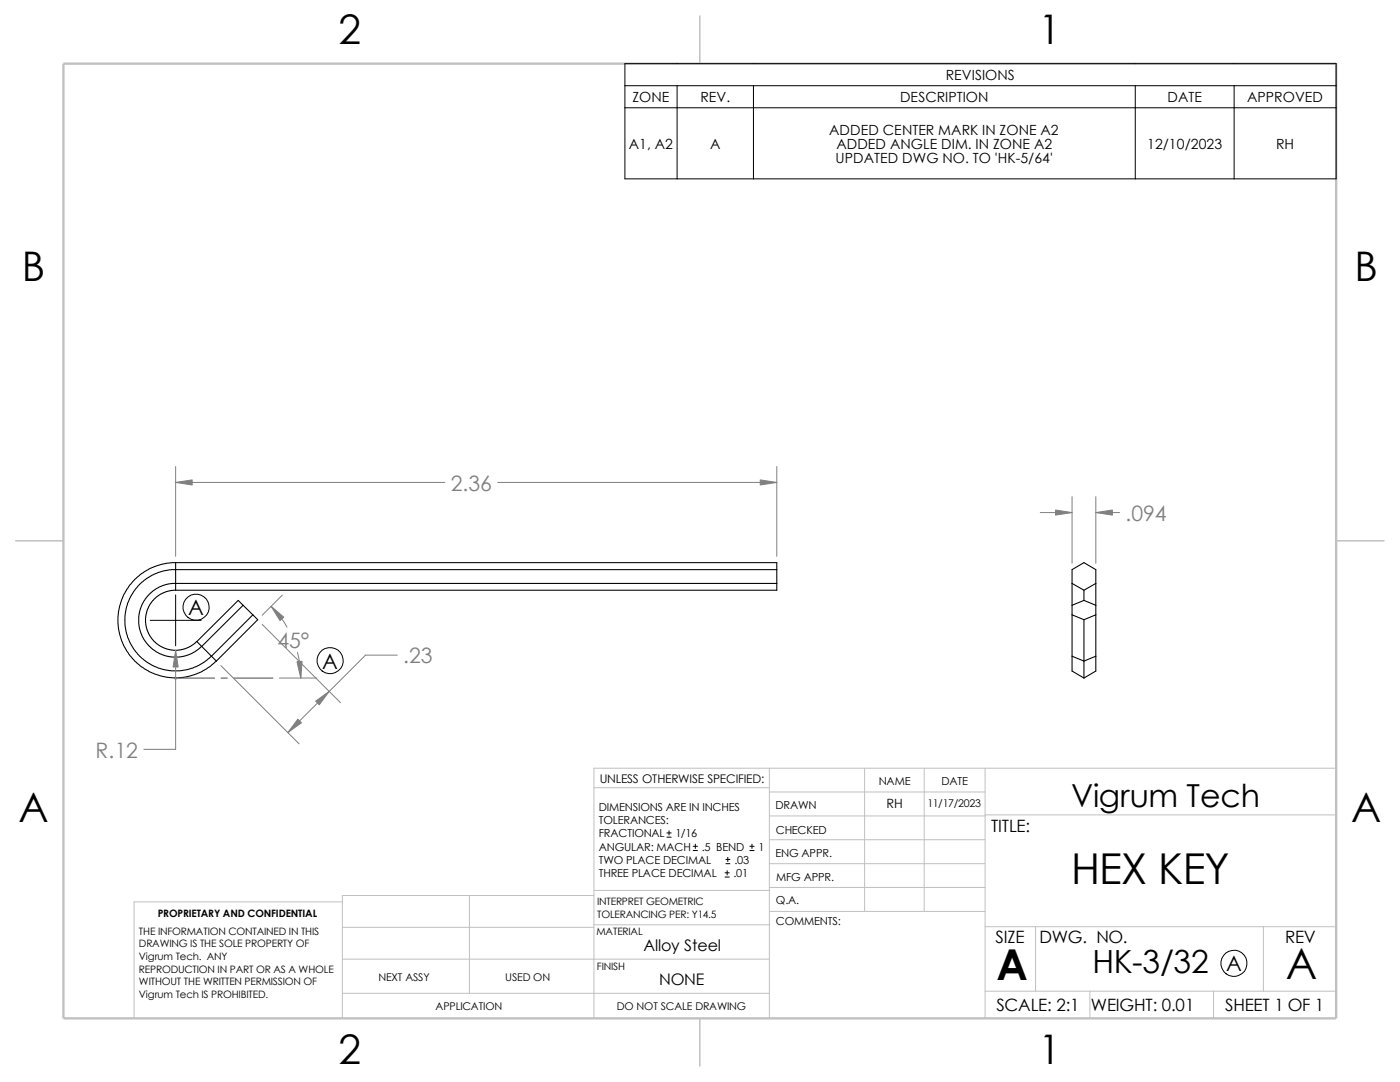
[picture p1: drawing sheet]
<svg xmlns="http://www.w3.org/2000/svg" width="279mm" height="216mm" viewBox="0 0 279 216" stroke-linecap="round" stroke-linejoin="round" font-family="sans-serif">
<g fill="none" stroke="#c0c0c0" stroke-width=".2">
<path d="M118.5 157.2h35M153.5 158h43.1M153.5 153.3v49.9M172.6 153.3v28.6M184.4 153.3v28.6M196.6 153.3v49.9M266.7 153.3h-148.2v49.9M68.3 180h-41.5v23.2M93.7 178.7v19.5M118.5 178.7h-50.2v24.5M118.5 177.7h35.1M153.5 172.3h43.1"/>
<path d="M153.5 177.1h43.1M153.5 162.8h43.1M153.5 167.6h43.1M196.6 162.6h70.1M68.3 191.4h85.2M68.3 185h50.2M68.3 198.2h85.2M118.5 184.5h35.1M153.6 181.9h43M196.6 184.9h70.1M196.6 197.8h70.1M206.7 184.9v12.9"/>
<path d="M217.5 197.8v5.4M242.2 197.8v5.4M252.1 184.9v12.9"/>
</g>
<path d="M139.7 3.2v9.5M3.1 107.9h9.6M266.7 107.9h9.5M139.7 203.2v9.5" fill="none" stroke="#c0c0c0" stroke-width=".21"/>
<path d="M12.7 12.7h254v190.5h-254z" fill="none" stroke="#c0c0c0" stroke-width=".47"/>
<g fill="none" stroke="#000" stroke-width=".21">
<path d="M35.1 112.3l-2.7 .3-2.7 .9-1.8 1.2-1 .9-1.2 1.4-1.4 2.5-.7 2.7v3.1l.9 3.1 1.5 2.5 1.9 1.9 2.5 1.5 2.8 .8 2.5 .2 2.8-.6 1.6-.6 1-.5 2.1-1.7M35.1 113.6l-2.3 .3-1.3 .4-1.1 .5-1.6 1-.9 .8-1.2 1.4-.8 1.4-.8 2.1-.2 1.4v1.7l.3 1.7 .7 1.8 .8 1.4 1.2 1.4 1.4 1.2 1.1 .7 2.4 .8 2.2 .3 2.3-.3 2.4-.8 1.1-.7 1.4-1.2 8.3-8.2M35.1 117.8l-1.5 .1-1.6 .7-1.2 .9-1 1.2-.5 1.3-.3 1.3 .1 1.5 .5 1.6 .8 1.2 .9 .9 1.1 .7 1.8 .5 1.3 .1 1.3-.3 1.3-.6 1.2-.9M35.1 112.3v5.5M35.1 113.7h119.9M35.1 112.3h119.9v5.5h-119.9M155 116.4h-120.7l-1.8 .4-1.3 .7-1.4 1-.6 .7-.9 1.6-.5 1.4-.1 .8 .1 2.3 .5 1.4 .7 1.3 .8 1 1.4 1 1.3 .7 1.2 .3 2.1 .1 .8-.1 1.4-.5 1.6-.9 8.9-8.8M214 116.4v4.4M214 116.4v-2.7l2.3-1.4 2.4 1.4v2.7M214 116.4l2.3 1.4M216.3 117.8v2M216.3 119.8l2.4 1"/>
<path d="M216.3 119.8l-2.3 1M218.7 116.4v4.4M218.7 116.4l-2.4 1.4M39.3 128l3.9 3.9M48.5 120.8l2 1.9M48.5 120.8l-1-1-8.2 8.2M50.5 122.7l.9 1-8.2 8.2M214 130.9v3l2.3 1.4M214 120.8v10.1M214 122.7l2.3 1M214 130.9l2.3 1M216.3 131.9v3.4"/>
<path d="M216.3 123.7v8.2M218.7 130.9v3l-2.4 1.4M218.7 120.8v10.1M218.7 122.7l-2.4 1M218.7 130.9l-2.4 1"/>
</g>
<path d="M34.9 135.3h7.9M34.9 135.2l.3 .3M35.1 135.2v.3M35.2 135.2l-.3 .3M44.1 135.3h1.3M46.7 135.3h7.8" fill="none" stroke="#00f" stroke-width=".2"/>
<g fill="none" stroke="#808080" stroke-width=".2">
<path d="M35.1 96.3h53.7M35.1 93.1v17.9M99.3 96.3h55.7M155 93.1v17.9M214 99.1v13.3M218.7 99.1v13.3M56.3 118.7l-4 4.1M207.6 102.3h6.4M218.7 102.3h4.7M35.1 129.8v19.7h-6.4M44.1 132.8l15.6 15.6M52.3 124.6l15.6 15.6"/>
<path d="M54.1 121a17.6 17.6 0 0 1 3.2 4.1M55.8 135.3h7.4M59.4 130.2a19.6 19.6 0 0 1 .6 5.1M79.3 130.7h-6.4l-15.5 15.5"/>
</g>
<g fill="#808080" stroke="#808080" stroke-width=".2">
<path d="M59.3 132h1l-.3 3.3z"/>
<path d="M54.1 121l2.5 2.1-.7 .7z"/>
<path d="M35.1 96.3l3.3-.5v1z"/>
<path d="M151.7 95.8l3.3 .5-3.3 .5z"/>
<path d="M35.1 129.8l.5 3.3h-1.1z"/>
<path d="M63 139.9l2.7-1.9-2 2.6z"/>
<path d="M59.4 143.5l.8 .7-2.8 2z"/>
<path d="M210.7 101.8l3.3 .5-3.3 .5z"/>
<path d="M218.7 102.3l3.3-.5v1z"/>
</g>
<g fill="none" stroke="#000" stroke-width=".2">
<path d="M124.7 12.7h142v23h-142zM124.7 17.1h142M135.1 17.1v18.6M150.4 17.1v18.6M226.6 17.1v18.6M246.3 17.1v18.6M124.7 21.5h142M35.1 118.7v10.2M30 123.8h10.1M133.1 167h.8M133.1 166.2h.8M133.5 165.8v.8"/>
<path d="M138.3 169.7h.9M138.3 168.9h.9M138.8 168.4v.9M144.7 175h.8M144.7 174.2h.8M144.9 172.3h.8M144.9 171.5h.8M145.1 173.7v.9M145.2 171.1v.8M149.6 169.7h.9M149.6 168.9h.9M150.1 168.4v.9"/>
<circle cx="39.1" cy="121.1" r="2.62"/>
<circle cx="65.9" cy="131.8" r="2.62"/>
<circle cx="246.2" cy="192.2" r="2.61"/>
</g>
<g font-size="8.5">
<text x="213.7" y="176.4">HEX KEY</text>
<text x="198.8" y="195.5">A</text>
<text x="256.6" y="195.3">A</text>
</g>
<g font-size="8.1">
<text x="67.6" y="8.8">2</text>
<text x="207.3" y="8.8">1</text>
<text x="4.4" y="56.1">B</text>
<text x="270.3" y="56.1">B</text>
<text x="3.7" y="164.1">A</text>
<text x="269.6" y="164.1">A</text>
<text x="67.6" y="212.3">2</text>
<text x="207.3" y="212.3">1</text>
</g>
<text font-size="6.4" x="218.1" y="194.1">HK-3/32</text>
<text font-size="6.3" x="213.7" y="161">Vigrum Tech</text>
<g font-size="4.2" fill="#808080">
<text x="89.9" y="98">2.36</text>
<text x="224.6" y="104">.094</text>
<text x="55.4" y="129.3">45°</text>
<text x="80.5" y="132.4">.23</text>
<text x="19.1" y="151.2">R.12</text>
</g>
<g font-size="4.2">
<text x="37.5" y="122.7">A</text>
<text x="64.3" y="133.4">A</text>
<text x="244.7" y="193.8">A</text>
</g>
<g font-size="3.4">
<text x="197.8" y="166">TITLE:</text>
<text x="198.7" y="188.1">SIZE</text>
<text x="207.5" y="188.1">DWG. NO.</text>
<text x="256.5" y="188.2">REV</text>
<text x="198.8" y="201.7">SCALE: 2:1</text>
<text x="217.7" y="201.8">WEIGHT: 0.01</text>
<text x="244.5" y="201.7">SHEET 1 OF 1</text>
</g>
<g font-size="3.2">
<text x="128.4" y="189.8">Alloy Steel</text>
<text x="131.6" y="196.6">NONE</text>
</g>
<g font-size="2.8">
<text x="188.8" y="16">REVISIONS</text>
<text x="126.2" y="20.4">ZONE</text>
<text x="139.8" y="20.4">REV.</text>
<text x="179.6" y="20.4">DESCRIPTION</text>
<text x="233" y="20.4">DATE</text>
<text x="248.9" y="20.4">APPROVED</text>
<text x="125.5" y="29.7">A1, A2</text>
<text x="141.7" y="29.7">A</text>
<text x="165.5" y="26.9">ADDED CENTER MARK IN ZONE A2</text>
<text x="166.9" y="29.7">ADDED ANGLE DIM. IN ZONE A2</text>
<text x="228.9" y="29.7">12/10/2023</text>
<text x="254.7" y="29.7">RH</text>
<text x="166.8" y="32.5">UPDATED DWG NO. TO 'HK-5/64'</text>
</g>
<text font-size="2.5" x="177" y="161.3">RH</text>
<text font-size="2.4" x="119.7" y="156.2">UNLESS OTHERWISE SPECIFIED:</text>
<g font-size="2.2">
<text x="119.5" y="161.8">DIMENSIONS ARE IN INCHES</text>
<text x="154.8" y="161.5">DRAWN</text>
<text x="175.4" y="156.7">NAME</text>
<text x="187.9" y="156.7">DATE</text>
<text x="119.5" y="164.4">TOLERANCES:</text>
<text x="119.5" y="167.1">FRACTIONAL</text>
<text x="134.8" y="167.1">1/16</text>
<text x="154.8" y="166.3">CHECKED</text>
<text x="119.5" y="172.4">TWO PLACE DECIMAL</text>
<text x="119.5" y="169.8">ANGULAR: MACH</text>
<text x="140" y="169.8">.5 BEND</text>
<text x="146.6" y="172.4">.03</text>
<text x="151.3" y="169.8">1</text>
<text x="154.8" y="171">ENG APPR.</text>
<text x="119.5" y="175">THREE PLACE DECIMAL</text>
<text x="146.4" y="175">.01</text>
<text x="154.9" y="175.7">MFG APPR.</text>
<text x="154.9" y="184.7">COMMENTS:</text>
<text x="154.9" y="180.5">Q.A.</text>
</g>
<g font-size="2.1">
<text x="185.1" y="161">11/17/2023</text>
<text x="75.5" y="195.7">NEXT ASSY</text>
<text x="100.8" y="195.7">USED ON</text>
<text x="86.9" y="201.5">APPLICATION</text>
<text x="123.1" y="201.6">DO NOT SCALE DRAWING</text>
</g>
<g font-size="2">
<text x="31.5" y="183">PROPRIETARY AND CONFIDENTIAL</text>
<text x="119.2" y="180.6">INTERPRET GEOMETRIC</text>
<text x="119.2" y="183.1">TOLERANCING PER: Y14.5</text>
<text x="27.7" y="186.5">THE INFORMATION CONTAINED IN THIS</text>
<text x="27.7" y="189.1">DRAWING IS THE SOLE PROPERTY OF</text>
<text x="27.7" y="191.6">Vigrum Tech. ANY</text>
<text x="119" y="186.6">MATERIAL</text>
<text x="27.7" y="194.1">REPRODUCTION IN PART OR AS A WHOLE</text>
<text x="27.7" y="196.6">WITHOUT THE WRITTEN PERMISSION OF</text>
<text x="119.1" y="193.5">FINISH</text>
<text x="27.7" y="199.1">Vigrum Tech IS PROHIBITED.</text>
</g>
</svg>
